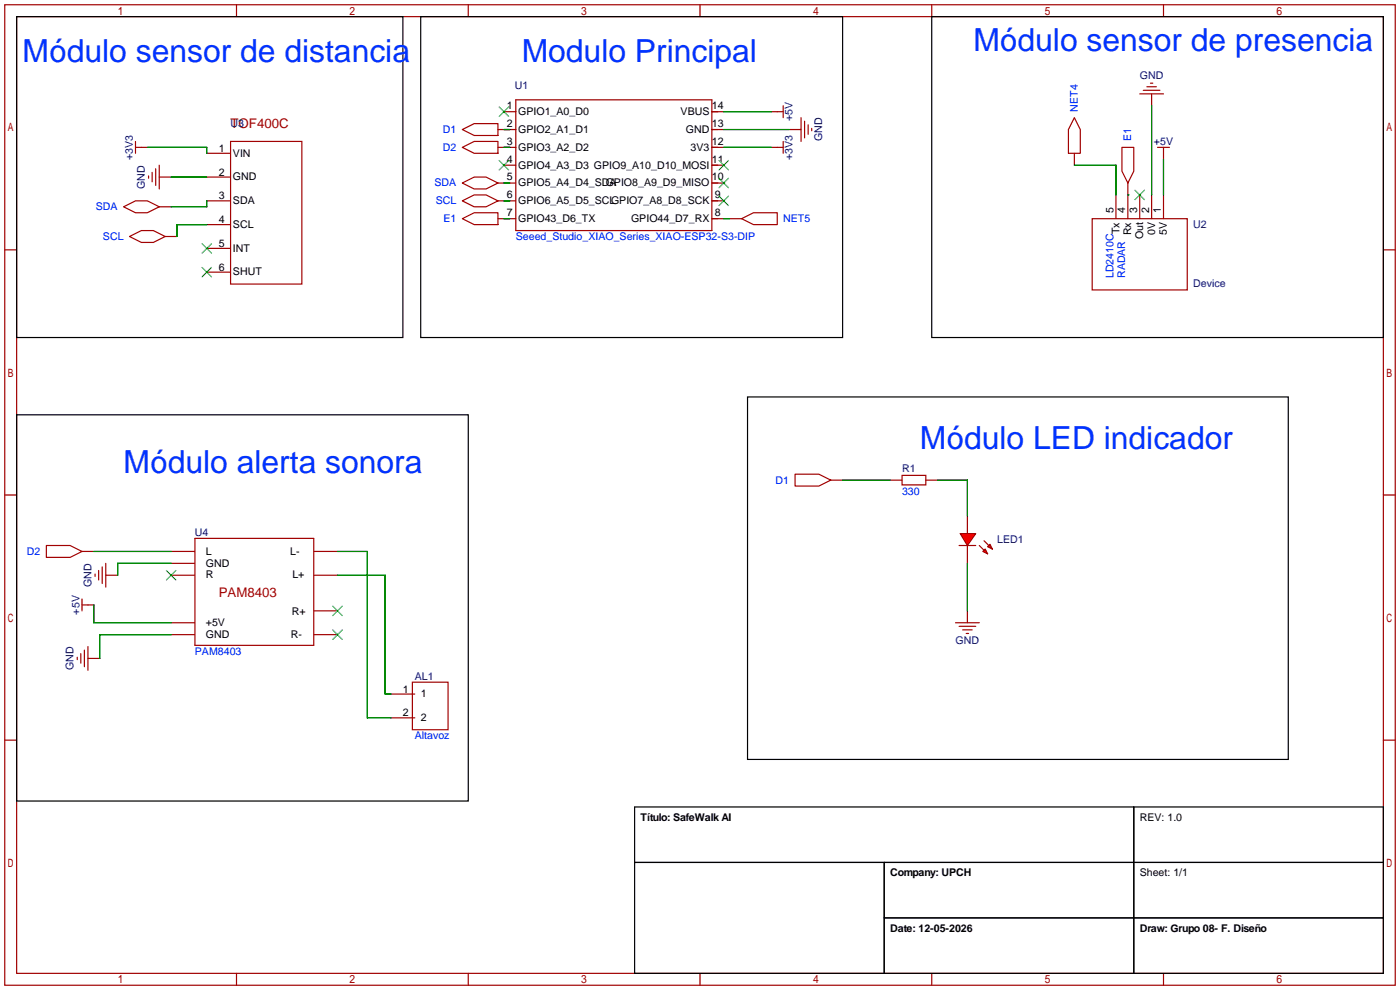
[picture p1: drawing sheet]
<svg xmlns="http://www.w3.org/2000/svg" width="299mm" height="212mm" viewBox="0 0 299 212" stroke-linecap="round" stroke-linejoin="round" font-family="sans-serif">
<g fill="none" stroke="#a10000" stroke-width=".25">
<path d="M1 1h297.2v209.6h-297.2zM3.6 3.6h292.1v204.4h-292.1zM50.5 1v2.6M100.1 1v2.6M149.6 1v2.6M199.1 1v2.6M248.7 1v2.6M107.7 23.9h2.5M107.7 27.7h2.5M107.7 31.5h2.5M107.7 35.3h2.5M107.7 39.1h2.5"/>
<path d="M110.2 21.3h41.9v28h-41.9zM152.1 23.9h2.6M152.1 27.7h2.6M152.1 31.5h2.6M152.1 35.3h2.6M152.1 39.1h2.6M1 53.4h2.6M107.7 42.9h2.5M107.7 46.7h2.5M152.1 42.9h2.6M152.1 46.7h2.6M233.4 46.7h20.3v15.3h-20.3z"/>
<path d="M238.5 41.7v5M241 41.7v5M243.6 41.7v5M246.1 41.7v5M248.7 41.7v5M295.7 53.4h2.5M1 105.8h2.6M36.6 117.9h5M41.7 115.1h25.4v22.8h-25.4zM67.1 117.9h5M205 116.6h3.5M206.8 110.2v3.8"/>
<path d="M206.8 116.6v3.8M295.7 105.8h2.5M36.6 120.4h5M36.6 122.9h5M36.6 133.1h5M36.6 135.6h5M67.1 122.9h5M67.1 135.6h5M67.1 130.6h5M1 158.2h2.6M295.7 158.2h2.5M50.5 208v2.6"/>
<path d="M100.1 208v2.6M149.6 208v2.6M199.1 208v2.6M248.7 208v2.6"/>
</g>
<path d="M3.6 3.6h82.5v68.5h-82.5zM89.9 3.6h90.2v68.5h-90.2zM199.1 3.6h96.6v68.5h-96.6zM3.6 88.6h96.5v82.6h-96.5zM159.8 84.8h115.5v77.5h-115.5zM135.6 172.5h160.1v35.5h-160.1zM242.3 172.5v35.5M135.6 184.3h160.1M189 184.3v23.7M189 196.2h106.7" fill="none" stroke="#000" stroke-width=".25"/>
<g fill="none" stroke="#3c3" stroke-width=".25">
<path d="M106.7 22.9l2 2M106.7 34.3l2 2M108.7 22.9l-2 2M108.7 34.3l-2 2M153.7 34.3l2 2M153.7 38.1l2 2M155.7 34.3l-2 2M155.7 38.1l-2 2M153.7 41.9l2 2M155.7 41.9l-2 2M242.6 40.6l2 2.1M244.6 40.6l-2 2.1"/>
<path d="M35.6 121.9l2 2.1M37.6 121.9l-2 2.1M71.1 129.5l2.1 2.1M71.1 134.6l2.1 2.1M73.2 129.5l-2.1 2.1M73.2 134.6l-2.1 2.1"/>
</g>
<g fill="#f00" stroke="#a10000" stroke-width=".25">
<path d="M205.2 114h3.3l-1.7 2.6z"/>
<path d="M211.1 116.8l.5-.5 .5 1z"/>
<path d="M210.1 117.9l.5-.6 .5 1.1z"/>
</g>
<g fill="none" stroke="#a10000" stroke-width=".25">
<path d="M244.3 19.3h3.6M245.1 18.5h2M245.9 17.8h.5M29 31.5h2.5M29 30.2v2.6M31.7 37.6v.5M32.5 36.8v2.1M33.3 36.1v3.5M34 37.8h2.6M34 35.3v5.1M44.2 37.8h5.1M44.2 32.8h5.1"/>
<path d="M49.3 30.2h15.2v30.5h-15.2zM98.8 39.1l2.5-1.3h2.6l2.5 1.3-2.5 1.3h-2.6zM98.8 31.5l2.5-1.3h5.1v2.6h-5.1zM98.8 27.7l2.5-1.3h5.1v2.6h-5.1zM106.4 27.7h2.6M106.4 31.5h2.6M106.4 39.1h2.6M164.8 23.9h2.6M164.8 31.5h2.6M167.4 22.6v2.5M167.4 30.2v2.6M168.7 27.7h2.5"/>
<path d="M171.2 25.1v5.1M172 25.9v3.6M172.7 26.7v2M173.5 27.4v.5M229.6 25.1l1.3 2.6v5.1h-2.6v-5.1zM229.6 32.8v2.5M239.8 31.5h2.5v5.1l-1.3 2.5-1.2-2.5zM241 39.1v2.6M243.6 20.1h5.1M246.1 20.1v2.5M247.4 31.5h2.5M248.7 31.5v2.5"/>
<path d="M26.4 44.2l2.6-1.3h2.5l2.5 1.3-2.5 1.3h-2.5zM27.7 50.5l2.5-1.2h2.6l2.5 1.2-2.5 1.3h-2.6zM34 44.2h2.6M35.3 50.5h2.5M44.2 42.9h5.1M44.2 48h5.1M44.2 53.1h5.1M44.2 58.2h5.1M98.8 42.9l2.5-1.2h2.6l2.5 1.2-2.5 1.3h-2.6zM98.8 46.7l2.5-1.2h5.1v2.5h-5.1zM106.4 42.9h2.6M106.4 46.7h2.6"/>
<path d="M156 46.7h2.5M158.5 46.7l2.5-1.2h5.1v2.5h-5.1zM9.9 116.6h5.1l2.5 1.3-2.5 1.2h-5.1zM17.5 117.9h2.6M169.9 101.3h5.1l2.5 1.3-2.5 1.3h-5.1zM177.5 102.6h2.6M190.2 102.6h2.6M192.8 101.6h5.1v2h-5.1zM197.9 102.6h2.5M209.3 116.6l1 1M210.3 115.6l1 1M17.3 139.7v2"/>
<path d="M17.5 129.3h2.6M17.5 128v2.6M18 138.9v3.6M18.8 138.2v5.1M20.3 122.7v.5M21.1 121.9v2.1M21.8 121.2v3.5M22.6 122.9h2.5M22.6 120.4v5.1M204.2 133.1h5.1M205 133.9h3.5M205.7 134.6h2.1"/>
<path d="M206.5 135.4h.5M206.8 130.6v2.5M16.5 140.5v.5M18.8 140.7h2.5M83.6 148.3h5M83.6 153.4h5M88.1 145.8h7.7v10.2h-7.7z"/>
</g>
<g fill="none" stroke="#008700" stroke-width=".25">
<path d="M31.5 31.5h12.7v1.3M36.6 37.8h7.6M107.7 27.7h1.3M107.7 31.5h1.3M107.7 39.1h1.3M154.7 27.7h14M154.7 23.9h10.1M154.7 31.5h10.1M229.6 35.3h8.9v6.4M246.1 22.6v19.1M248.7 34v7.7M44.2 42.9v1.3h-7.6"/>
<path d="M44.2 48h-6.4v2.5M107.7 42.9h1.3M107.7 46.7h1.3M154.7 46.7h1.3M241 41.7h.1M20.1 117.9h16.5M72.1 117.9h6.4v35.5h5.1M180.1 102.6h10.1M200.4 102.6h6.4v7.6M20.1 129.3v3.8h16.5M36.6 120.4h-11.5v2.5M36.6 135.6h-15.3v5.1"/>
<path d="M72.1 122.9h10.2v25.4h1.3M206.8 120.4v10.2"/>
</g>
<path d="M43.2 52.1l2 2M43.2 57.2l2 2M45.2 52.1l-2 2M45.2 57.2l-2 2" fill="none" stroke="#3c3" stroke-width=".25"/>
<g font-size="6.8" fill="#03f">
<text x="208" y="10.8">Módulo sensor de presencia</text>
<text x="4.8" y="13.4">Módulo sensor de distancia</text>
<text x="111.5" y="13.4">Modulo Principal</text>
<text x="196.6" y="95.9">Módulo LED indicador</text>
<text x="26.4" y="101">Módulo alerta sonora</text>
</g>
<g font-size="2.8" fill="#a00000">
<text x="49.3" y="27.4">TOF400C</text>
<text x="46.7" y="127.5">PAM8403</text>
</g>
<g font-size="2.3" fill="#000080">
<text x="243.6" y="17">GND</text>
<text x="110.1" y="19">U1</text>
<text x="49.3" y="27.1">U3</text>
<text x="169.4" y="25.9" transform="rotate(-90 169.4 25.9)">+5V</text>
<text x="28.4" y="34.2" transform="rotate(-90 28.4 34.2)">+3V3</text>
<text x="169.4" y="34.2" transform="rotate(-90 169.4 34.2)">+3V3</text>
<text x="175.7" y="30.2" transform="rotate(-90 175.7 30.2)">GND</text>
<text x="246.6" y="31">+5V</text>
<text x="31" y="40.4" transform="rotate(-90 31 40.4)">GND</text>
<text x="255" y="48.7">U2</text>
<text x="255" y="61.4">Device</text>
<text x="192.8" y="100.8">R1</text>
<text x="41.7" y="114.5">U4</text>
<text x="213.1" y="116">LED1</text>
<text x="19.5" y="125.5" transform="rotate(-90 19.5 125.5)">GND</text>
<text x="17" y="131.3" transform="rotate(-90 17 131.3)">+5V</text>
<text x="204.2" y="137.6">GND</text>
<text x="15.7" y="143.2" transform="rotate(-90 15.7 143.2)">GND</text>
<text x="88.6" y="145.3">AL1</text>
</g>
<g font-size="2.3">
<text x="108.3" y="23.3">1</text>
<text x="152.2" y="23.3">14</text>
<text x="108.3" y="27.1">2</text>
<text x="110.7" y="24.6">GPIO1_A0_D0</text>
<text x="110.7" y="28.4">GPIO2_A1_D1</text>
<text x="145.5" y="24.6">VBUS</text>
<text x="146.6" y="28.4">GND</text>
<text x="152.2" y="27.1">13</text>
<text x="46.7" y="32.5">1</text>
<text x="49.8" y="33.5">VIN</text>
<text x="108.3" y="31">3</text>
<text x="108.3" y="34.8">4</text>
<text x="110.7" y="32.2">GPIO3_A2_D2</text>
<text x="147.6" y="32.2">3V3</text>
<text x="152.2" y="31">12</text>
<text x="152.2" y="34.8">11</text>
<text x="46.7" y="37.5">2</text>
<text x="49.8" y="38.6">GND</text>
<text x="108.3" y="38.6">5</text>
<text x="110.7" y="36">GPIO4_A3_D3 GPIO9_A10_D10_MOSI</text>
<text x="110.7" y="39.8">GPIO5_A4_D4_SDA</text>
<text x="129.5" y="39.8">GPIO8_A9_D9_MISO</text>
<text x="152.2" y="38.6">10</text>
<text x="46.7" y="42.6">3</text>
<text x="46.7" y="47.7">4</text>
<text x="49.8" y="43.6">SDA</text>
<text x="108.3" y="42.4">6</text>
<text x="108.3" y="46.2">7</text>
<text x="110.7" y="43.7">GPIO6_A5_D5_SCLGPIO7_A8_D8_SCK</text>
<text x="110.7" y="47.5">GPIO43_D6_TX</text>
<text x="134.9" y="47.5">GPIO44_D7_RX</text>
<text x="152.8" y="42.4">9</text>
<text x="152.8" y="46.2">8</text>
<text x="238" y="45.5" transform="rotate(-90 238 45.5)">5</text>
<text x="240.5" y="45.5" transform="rotate(-90 240.5 45.5)">4</text>
<text x="243" y="45.5" transform="rotate(-90 243 45.5)">3</text>
<text x="245.6" y="45.5" transform="rotate(-90 245.6 45.5)">2</text>
<text x="248.1" y="45.5" transform="rotate(-90 248.1 45.5)">1</text>
<text x="46.7" y="52.8">5</text>
<text x="49.8" y="48.7">SCL</text>
<text x="49.8" y="53.8">INT</text>
<text x="239.2" y="50" transform="rotate(-90 239.2 50)">Tx</text>
<text x="241.8" y="50.3" transform="rotate(-90 241.8 50.3)">Rx</text>
<text x="244.3" y="51.2" transform="rotate(-90 244.3 51.2)">Out</text>
<text x="246.9" y="50.3" transform="rotate(-90 246.9 50.3)">0V</text>
<text x="249.4" y="50.3" transform="rotate(-90 249.4 50.3)">5V</text>
<text x="46.7" y="57.9">6</text>
<text x="49.8" y="58.9">SHUT</text>
<text x="44" y="118.5">L</text>
<text x="62" y="118.5">L-</text>
<text x="44" y="121.1">GND</text>
<text x="44" y="123.6">R</text>
<text x="62.5" y="123.6">L+</text>
<text x="62.4" y="131.5">R+</text>
<text x="44" y="133.8">+5V</text>
<text x="44" y="136.3">GND</text>
<text x="62.2" y="136.3">R-</text>
<text x="86.1" y="148">1</text>
<text x="89.9" y="149">1</text>
<text x="86.1" y="153.1">2</text>
<text x="89.9" y="154.1">2</text>
<text x="136.9" y="175.5">Título: SafeWalk AI</text>
<text x="243.6" y="175.5">REV: 1.0</text>
<text x="190.2" y="187.3">Company: UPCH</text>
<text x="243.6" y="187.3">Sheet: 1/1</text>
<text x="190.2" y="199.2">Date: 12-05-2026</text>
<text x="243.6" y="199.2">Draw: Grupo 08- F. Diseño</text>
</g>
<g font-size="2.3" fill="#00f">
<text x="230.3" y="23.9" transform="rotate(-90 230.3 23.9)">NET4</text>
<text x="94.6" y="28.4">D1</text>
<text x="94.6" y="32.2">D2</text>
<text x="241.8" y="30.2" transform="rotate(-90 241.8 30.2)">E1</text>
<text x="92.9" y="39.8">SDA</text>
<text x="20.5" y="44.9">SDA</text>
<text x="93.1" y="43.7">SCL</text>
<text x="94.8" y="47.5">E1</text>
<text x="167.4" y="47.5">NET5</text>
<text x="22" y="51.3">SCL</text>
<text x="110.2" y="51.3">Seeed_Studio_XIAO_Series_XIAO-ESP32-S3-DIP</text>
<text x="238" y="59.4" transform="rotate(-90 238 59.4)">LD2410C</text>
<text x="240.5" y="59.4" transform="rotate(-90 240.5 59.4)">RADAR</text>
<text x="165.8" y="103.3">D1</text>
<text x="192.8" y="105.9">330</text>
<text x="5.7" y="118.6">D2</text>
<text x="41.7" y="139.9">PAM8403</text>
<text x="88.6" y="158">Altavoz</text>
</g>
</svg>
